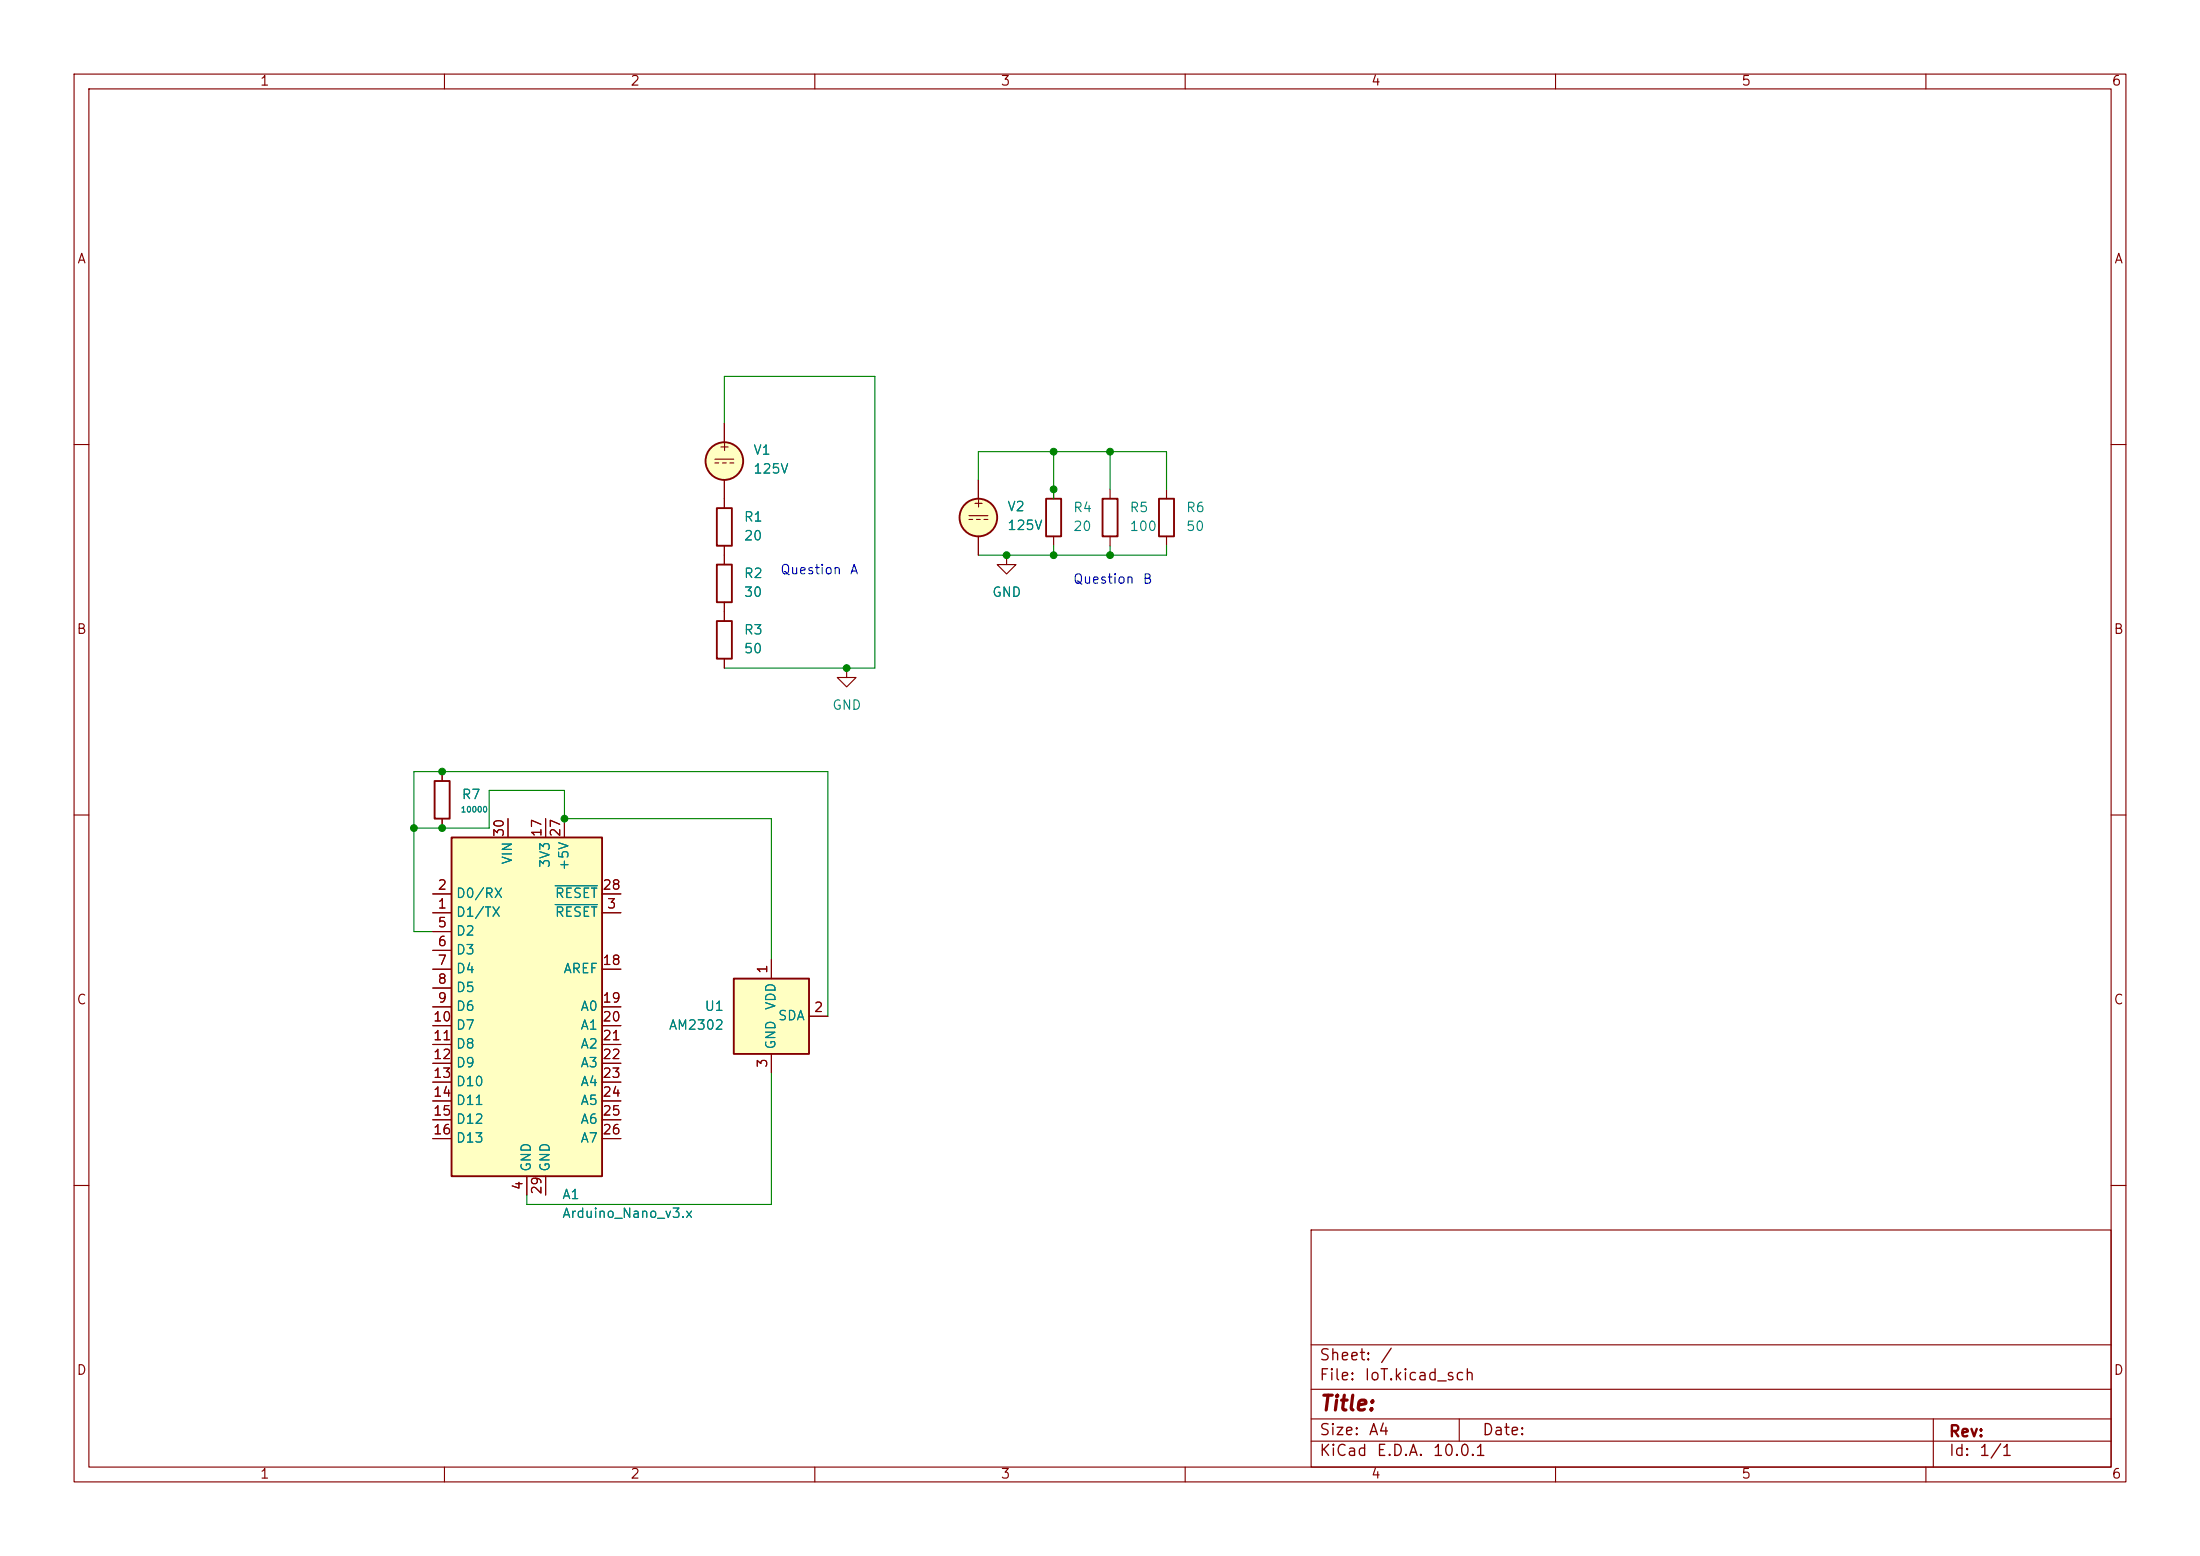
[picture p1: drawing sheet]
<svg xmlns="http://www.w3.org/2000/svg" width="297mm" height="210mm" viewBox="0 0 297 210" stroke-linecap="round" stroke-linejoin="round" font-family="sans-serif">
<g fill="none" stroke="#840000" stroke-width=".15">
<path d="M10 10h277v190h-277zM12 12h273v186h-273zM60 10v2M110 10v2M160 10v2M210 10v2M260 10v2M97.8 57.2v2.5M10 60h2M96.5 62h2.6M96.5 62.5h.5M97.5 62.5h.5"/>
<path d="M97.8 64.8v3.8M97.8 73.7v2.5M98.6 62.5h.5M285 60h2M97.8 81.3v2.5M97.8 88.9v1.3M114.3 90.2v1.2h1.3l-1.3 1.3-1.3-1.3h1.3M114.3 90.2h.1M10 110h2M59.7 104.1v1.3M59.7 110.5v1.3M285 110h2"/>
<path d="M10 160h2M177 166h108v32h-108zM285 160h2M60 198v2M110 198v2M160 198v2M177 194.5h108M177 191.5h108M177 187.5h108M177 181.5h108M197 191.5v3M210 198v2"/>
<path d="M260 198v2M261 191.5v6.5"/>
</g>
<g fill="none" stroke="#840000" stroke-width=".25">
<path d="M96.8 76.2h2v5.1h-2zM96.8 68.6h2v5.1h-2zM96.8 83.8h2v5.1h-2zM58.7 105.4h2v5.1h-2z"/>
<circle cx="97.8" cy="62.2" r="2.54"/>
</g>
<circle cx="97.8" cy="62.2" r="2.54" fill="#ffffc2" stroke="#ffffc2" stroke-width=".14"/>
<path d="M99.1 132.1h10.1v10.1h-10.1z" fill="#ffffc2"/>
<path d="M99.1 132.1h10.1v10.1h-10.1z" fill="none" stroke="#840000" stroke-width=".25"/>
<path d="M104.1 129.5v2.6M109.2 137.2h2.6M104.1 142.2v2.6" fill="none" stroke="#840000" stroke-width=".15"/>
<path d="M61 113h20.3v45.8h-20.3z" fill="#ffffc2"/>
<g fill="none" stroke="#840000" stroke-width=".25">
<path d="M141.2 67.3h2.1v5.1h-2.1zM148.8 67.3h2.1v5.1h-2.1zM156.5 67.3h2v5.1h-2zM61 113h20.3v45.8h-20.3z"/>
<circle cx="132.1" cy="69.8" r="2.54"/>
</g>
<g fill="none" stroke="#840000" stroke-width=".15">
<path d="M97.8 57.2v2.5M97.8 64.8v3.8M97.8 73.7v2.5M130.8 69.6h2.5M130.8 70.1h.5M131.8 70.1h.5M132.1 64.8v2.5M132.1 72.4v2.5M132.8 70.1h.5M135.9 74.9v1.3h1.3l-1.3 1.3-1.3-1.3h1.3M135.9 74.9h.1M142.2 66v1.3"/>
<path d="M142.2 72.4v1.3M149.9 66v1.3M149.9 72.4v1.3M157.5 66v1.3M157.5 72.4v1.3M97.8 81.3v2.5M97.8 88.9v1.3M59.7 104.1v1.3M59.7 110.5v1.3M68.6 110.5v2.5M73.7 110.5v2.5M76.2 110.5v2.5"/>
<path d="M58.4 123.2h2.6M58.4 120.7h2.6M58.4 125.7h2.6M58.4 128.3h2.6M58.4 130.8h2.6M58.4 133.4h2.6M58.4 135.9h2.6M58.4 138.4h2.6M81.3 123.2h2.5M81.3 120.7h2.5M81.3 130.8h2.5M81.3 135.9h2.5"/>
<path d="M81.3 138.4h2.5M104.1 129.5v2.6M109.2 137.2h2.6M58.4 141h2.6M58.4 143.5h2.6M58.4 146.1h2.6M58.4 148.6h2.6M58.4 151.1h2.6M58.4 153.7h2.6M71.1 158.8v2.5M73.7 158.8v2.5M81.3 141h2.5"/>
<path d="M81.3 143.5h2.5M81.3 146.1h2.5M81.3 148.6h2.5M81.3 151.1h2.5M81.3 153.7h2.5M104.1 142.2v2.6"/>
</g>
<path d="M75 119.5h5.6M75 122.1h5.6" fill="none" stroke="#008484" stroke-width=".15"/>
<circle cx="132.1" cy="69.8" r="2.54" fill="#ffffc2" stroke="#ffffc2" stroke-width=".14"/>
<path d="M97.8 57.2v-6.4h20.3v39.4h-20.3M132.1 64.8v-3.8h25.4v5M142.2 61v6.3M142.2 73.7v1.2M149.9 61v5M149.9 73.7v1.2M157.5 73.7v1.2h-25.4M55.9 111.8h10.1v-5.1h10.2v3.8h27.9v19M58.4 125.7h-2.5v-21.6h55.9v33.1M104.1 144.8v17.8h-33v-1.3" fill="none" stroke="#008400" stroke-width=".15"/>
<g fill="#008400" stroke="#008400" stroke-width=".14">
<circle cx="135.9" cy="74.9" r=".46"/>
<circle cx="149.9" cy="74.9" r=".46"/>
<circle cx="142.2" cy="74.9" r=".46"/>
<circle cx="142.2" cy="66" r=".46"/>
<circle cx="149.9" cy="61" r=".46"/>
<circle cx="142.2" cy="61" r=".46"/>
<circle cx="114.3" cy="90.2" r=".46"/>
<circle cx="76.2" cy="110.5" r=".46"/>
<circle cx="59.7" cy="111.8" r=".46"/>
<circle cx="55.9" cy="111.8" r=".46"/>
<circle cx="59.7" cy="104.1" r=".46"/>
</g>
<text font-size="2" fill="#840000" x="178" y="190.9">Title:</text>
<g font-size="1.5" fill="#840000">
<text x="178" y="184">Sheet:</text>
<text x="186.2" y="184">/</text>
<text x="178" y="186.7">File:</text>
<text x="184.1" y="186.7">IoT.kicad_sch</text>
<text x="178" y="196.9">KiCad</text>
<text x="178" y="194.1">Size:</text>
<text x="184.7" y="194.1">A4</text>
<text x="185.7" y="196.9">E.D.A.</text>
<text x="193.3" y="196.9">10.0.1</text>
<text x="200" y="194.1">Date:</text>
<text x="263" y="194.3">Rev:</text>
<text x="263" y="196.9">Id:</text>
<text x="267.1" y="196.9">1/1</text>
</g>
<g font-size="1.3" fill="#840000">
<text x="35" y="11.9">1</text>
<text x="85" y="11.9">2</text>
<text x="135" y="11.9">3</text>
<text x="185" y="11.9">4</text>
<text x="235" y="11.9">5</text>
<text x="285" y="11.9">6</text>
<text x="10.3" y="35.9">A</text>
<text x="285.3" y="35.9">A</text>
<text x="96.9" y="61.2">+</text>
<text x="131.2" y="68.8">+</text>
<text x="10.3" y="85.9">B</text>
<text x="285.3" y="85.9">B</text>
<text x="68.3" y="113.1" transform="rotate(-90 68.3 113.1)">30</text>
<text x="73.4" y="113.1" transform="rotate(-90 73.4 113.1)">17</text>
<text x="75.9" y="113.1" transform="rotate(-90 75.9 113.1)">27</text>
<text x="59" y="122.9">1</text>
<text x="59" y="120.4">2</text>
<text x="59" y="125.5">5</text>
<text x="81.2" y="120.4">28</text>
<text x="81.8" y="122.9">3</text>
<text x="59" y="128">6</text>
<text x="59" y="130.6">7</text>
<text x="81.2" y="130.6">18</text>
<text x="103.9" y="131.5" transform="rotate(-90 103.9 131.5)">1</text>
<text x="10.3" y="135.9">C</text>
<text x="59" y="133.1">8</text>
<text x="59" y="135.6">9</text>
<text x="81.2" y="135.6">19</text>
<text x="109.8" y="136.9">2</text>
<text x="285.3" y="135.9">C</text>
<text x="58.4" y="138.2">10</text>
<text x="58.4" y="140.7">11</text>
<text x="58.4" y="143.3">12</text>
<text x="81.2" y="138.2">20</text>
<text x="81.2" y="140.7">21</text>
<text x="81.2" y="143.3">22</text>
<text x="58.4" y="145.8">13</text>
<text x="58.4" y="148.3">14</text>
<text x="81.2" y="145.8">23</text>
<text x="81.2" y="148.3">24</text>
<text x="103.9" y="144.2" transform="rotate(-90 103.9 144.2)">3</text>
<text x="58.4" y="150.9">15</text>
<text x="58.4" y="153.4">16</text>
<text x="81.2" y="150.9">25</text>
<text x="81.2" y="153.4">26</text>
<text x="70.9" y="160.7" transform="rotate(-90 70.9 160.7)">4</text>
<text x="73.4" y="161.3" transform="rotate(-90 73.4 161.3)">29</text>
<text x="10.3" y="185.9">D</text>
<text x="285.3" y="185.9">D</text>
<text x="35" y="199.9">1</text>
<text x="85" y="199.9">2</text>
<text x="135" y="199.9">3</text>
<text x="185" y="199.9">4</text>
<text x="235" y="199.9">5</text>
<text x="285" y="199.9">6</text>
</g>
<g font-size="1.3" fill="#008484">
<text x="101.6" y="61.7">V1</text>
<text x="101.6" y="64.2">125V</text>
<text x="100.3" y="70.7">R1</text>
<text x="135.9" y="69.3">V2</text>
<text x="135.9" y="71.9">125V</text>
<text x="144.8" y="69.4">R4</text>
<text x="144.8" y="72">20</text>
<text x="152.4" y="69.4">R5</text>
<text x="152.4" y="72">100</text>
<text x="160" y="69.4">R6</text>
<text x="160" y="72">50</text>
<text x="100.3" y="73.3">20</text>
<text x="100.3" y="78.3">R2</text>
<text x="100.3" y="80.9">30</text>
<text x="133.9" y="80.9">GND</text>
<text x="100.3" y="86">R3</text>
<text x="100.3" y="88.5">50</text>
<text x="112.3" y="96.1">GND</text>
<text x="62.2" y="108.2">R7</text>
<text x="69.4" y="116.8" transform="rotate(-90 69.4 116.8)">VIN</text>
<text x="74.5" y="117.2" transform="rotate(-90 74.5 117.2)">3V3</text>
<text x="77.1" y="117.6" transform="rotate(-90 77.1 117.6)">+5V</text>
<text x="61.5" y="124.1">D1/TX</text>
<text x="61.5" y="121.5">D0/RX</text>
<text x="74.8" y="124.1">RESET</text>
<text x="74.8" y="121.5">RESET</text>
<text x="61.5" y="126.6">D2</text>
<text x="61.5" y="129.1">D3</text>
<text x="61.5" y="131.7">D4</text>
<text x="76" y="131.7">AREF</text>
<text x="61.5" y="134.2">D5</text>
<text x="61.5" y="136.8">D6</text>
<text x="78.3" y="136.8">A0</text>
<text x="95" y="136.8">U1</text>
<text x="105" y="136.4" transform="rotate(-90 105 136.4)">VDD</text>
<text x="61.5" y="139.3">D7</text>
<text x="61.5" y="141.8">D8</text>
<text x="78.3" y="139.3">A1</text>
<text x="78.3" y="141.8">A2</text>
<text x="90.2" y="139.3">AM2302</text>
<text x="104.9" y="138">SDA</text>
<text x="105" y="141.7" transform="rotate(-90 105 141.7)">GND</text>
<text x="61.5" y="144.4">D9</text>
<text x="61.5" y="146.9">D10</text>
<text x="61.5" y="149.5">D11</text>
<text x="78.3" y="144.4">A3</text>
<text x="78.3" y="146.9">A4</text>
<text x="78.3" y="149.5">A5</text>
<text x="61.5" y="152">D12</text>
<text x="61.5" y="154.5">D13</text>
<text x="78.3" y="152">A6</text>
<text x="78.3" y="154.5">A7</text>
<text x="72" y="158.2" transform="rotate(-90 72 158.2)">GND</text>
<text x="74.5" y="158.2" transform="rotate(-90 74.5 158.2)">GND</text>
<text x="75.8" y="162.2">A1</text>
<text x="75.8" y="164.7">Arduino_Nano_v3.x</text>
</g>
<g font-size="1.3" fill="#0000c2">
<text x="105.2" y="77.8">Question</text>
<text x="114.6" y="77.8">A</text>
<text x="144.8" y="79.1">Question</text>
<text x="154.2" y="79.1">B</text>
</g>
<text font-size=".8" fill="#008484" x="62.1" y="109.8">10000</text>
</svg>
